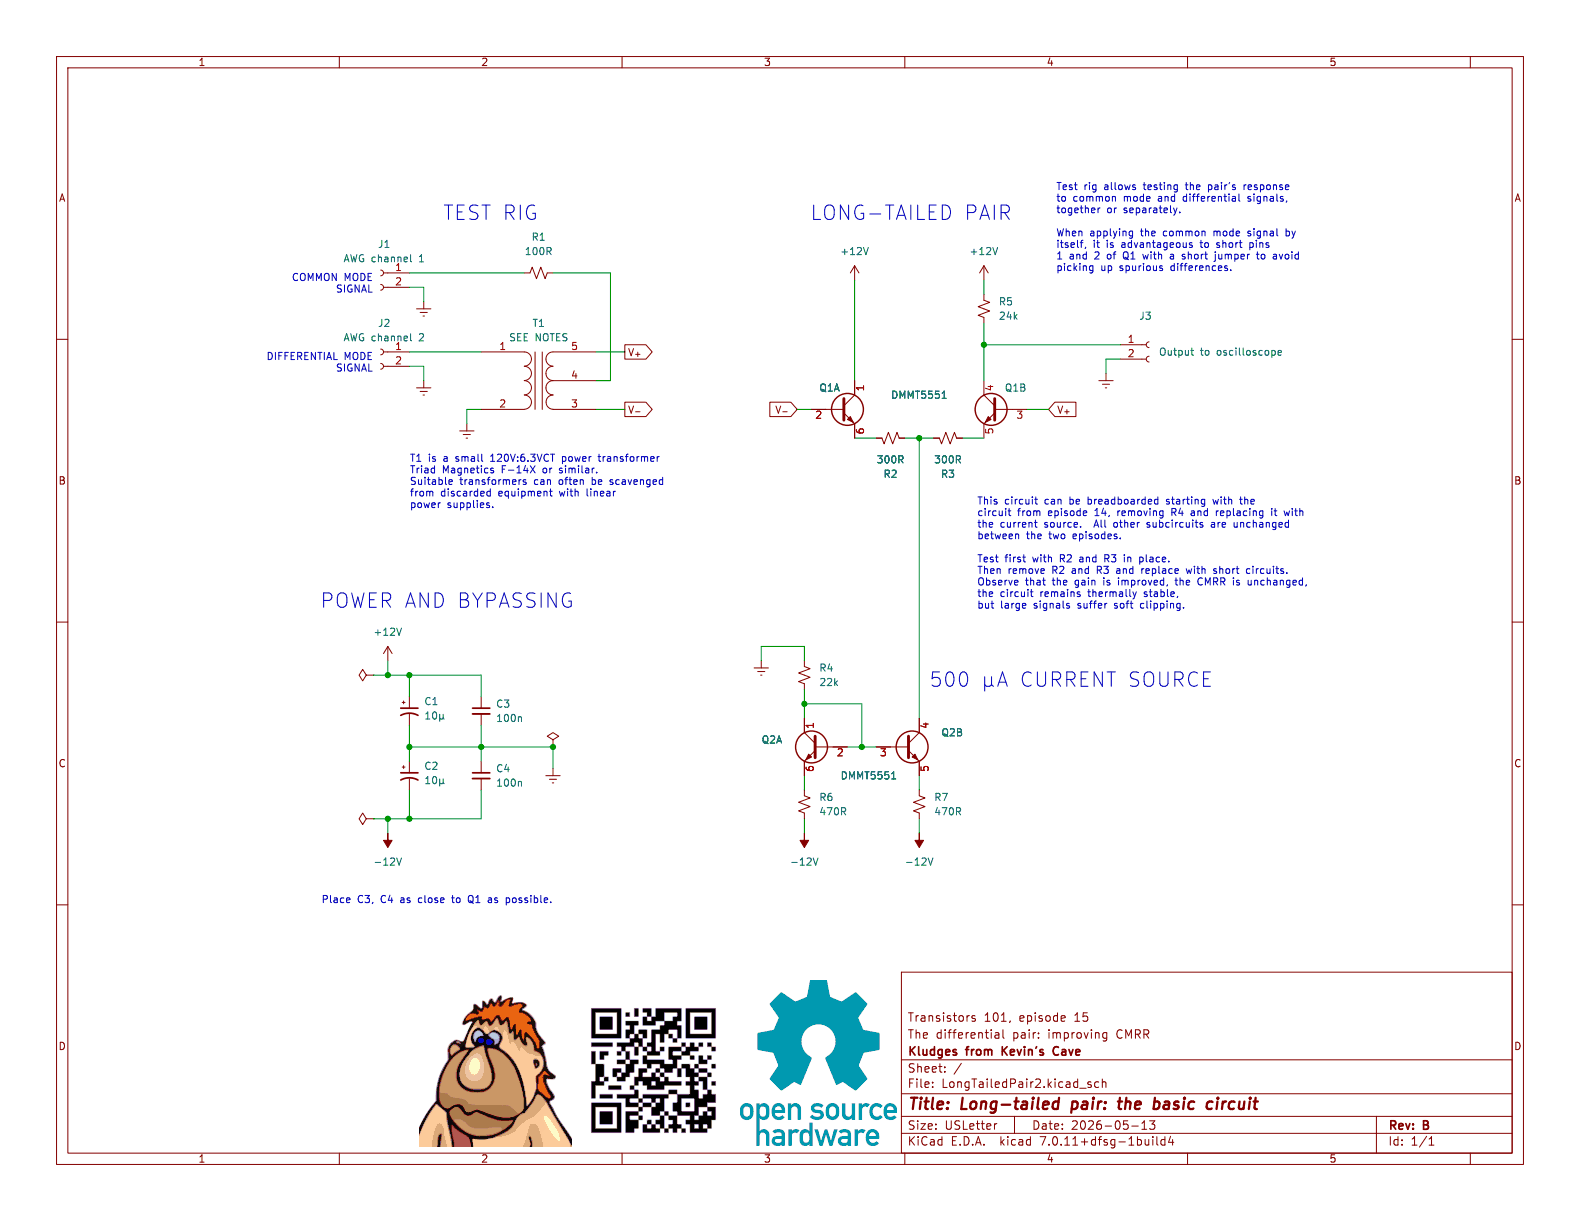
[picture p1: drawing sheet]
(kicad_sch (version 20230121) (generator eeschema)

 (paper "USLetter")

 (title_block
  (title "Long-tailed pair: the basic circuit")
  (date "2026-05-13")
  (rev "B")
  (company "Kludges from Kevin's Cave")
  (comment 1 "The differential pair: improving CMRR")
  (comment 2 "Transistors 101, episode 15"))

 (lib_symbols
  (symbol "Connector:Conn_01x02_Socket" (pin_names (offset 1.016) hide) (in_bom yes) (on_board yes)
   (property "Reference" "J" (at 0 2.54 0) (effects (font (size 1.27 1.27))))
   (property "Value" "Conn_01x02_Socket" (at 0 -5.08 0) (effects (font (size 1.27 1.27))))
   (property "Footprint" "" (at 0 0 0) (effects (font (size 1.27 1.27)) hide))
   (property "Datasheet" "~" (at 0 0 0) (effects (font (size 1.27 1.27)) hide))
   (property "ki_locked" "" (at 0 0 0) (effects (font (size 1.27 1.27))))
   (symbol "Conn_01x02_Socket_1_1"
    (arc (start 0 -2.032) (mid -0.5058 -2.54) (end 0 -3.048) (stroke (width 0.1524) (type default)) (fill (type none)))
    (polyline (pts (xy -1.27 -2.54) (xy -0.508 -2.54)) (stroke (width 0.1524) (type default)) (fill (type none)))
    (polyline (pts (xy -1.27 0) (xy -0.508 0)) (stroke (width 0.1524) (type default)) (fill (type none)))
    (arc (start 0 0.508) (mid -0.5058 0) (end 0 -0.508) (stroke (width 0.1524) (type default)) (fill (type none)))
    (pin passive line (at -5.08 0 0) (length 3.81) (name "Pin_1" (effects (font (size 1.27 1.27)))) (number "1" (effects (font (size 1.27 1.27)))))
    (pin passive line (at -5.08 -2.54 0) (length 3.81) (name "Pin_2" (effects (font (size 1.27 1.27)))) (number "2" (effects (font (size 1.27 1.27)))))))
  (symbol "Device:C_Polarized_Small_US" (pin_numbers hide) (pin_names (offset 0.254) hide) (in_bom yes) (on_board yes)
   (property "Reference" "C" (at 0.254 1.778 0) (effects (font (size 1.27 1.27)) (justify left)))
   (property "Value" "C_Polarized_Small_US" (at 0.254 -2.032 0) (effects (font (size 1.27 1.27)) (justify left)))
   (property "Footprint" "" (at 0 0 0) (effects (font (size 1.27 1.27)) hide))
   (property "Datasheet" "~" (at 0 0 0) (effects (font (size 1.27 1.27)) hide))
   (symbol "C_Polarized_Small_US_0_1"
    (polyline (pts (xy -1.524 0.508) (xy 1.524 0.508)) (stroke (width 0.3048) (type default)) (fill (type none)))
    (polyline (pts (xy -1.27 1.524) (xy -0.762 1.524)) (stroke (width 0) (type default)) (fill (type none)))
    (polyline (pts (xy -1.016 1.27) (xy -1.016 1.778)) (stroke (width 0) (type default)) (fill (type none)))
    (arc (start 1.524 -0.762) (mid 0 -0.3734) (end -1.524 -0.762) (stroke (width 0.3048) (type default)) (fill (type none))))
   (symbol "C_Polarized_Small_US_1_1"
    (pin passive line (at 0 2.54 270) (length 2.032) (name "~" (effects (font (size 1.27 1.27)))) (number "1" (effects (font (size 1.27 1.27)))))
    (pin passive line (at 0 -2.54 90) (length 2.032) (name "~" (effects (font (size 1.27 1.27)))) (number "2" (effects (font (size 1.27 1.27)))))))
  (symbol "Device:C_Small" (pin_numbers hide) (pin_names (offset 0.254) hide) (in_bom yes) (on_board yes)
   (property "Reference" "C" (at 0.254 1.778 0) (effects (font (size 1.27 1.27)) (justify left)))
   (property "Value" "C_Small" (at 0.254 -2.032 0) (effects (font (size 1.27 1.27)) (justify left)))
   (property "Footprint" "" (at 0 0 0) (effects (font (size 1.27 1.27)) hide))
   (property "Datasheet" "~" (at 0 0 0) (effects (font (size 1.27 1.27)) hide))
   (symbol "C_Small_0_1"
    (polyline (pts (xy -1.524 -0.508) (xy 1.524 -0.508)) (stroke (width 0.3302) (type default)) (fill (type none)))
    (polyline (pts (xy -1.524 0.508) (xy 1.524 0.508)) (stroke (width 0.3048) (type default)) (fill (type none))))
   (symbol "C_Small_1_1"
    (pin passive line (at 0 2.54 270) (length 2.032) (name "~" (effects (font (size 1.27 1.27)))) (number "1" (effects (font (size 1.27 1.27)))))
    (pin passive line (at 0 -2.54 90) (length 2.032) (name "~" (effects (font (size 1.27 1.27)))) (number "2" (effects (font (size 1.27 1.27)))))))
  (symbol "Device:R_Small_US" (pin_numbers hide) (pin_names (offset 0.254) hide) (in_bom yes) (on_board yes)
   (property "Reference" "R" (at 0.762 0.508 0) (effects (font (size 1.27 1.27)) (justify left)))
   (property "Value" "R_Small_US" (at 0.762 -1.016 0) (effects (font (size 1.27 1.27)) (justify left)))
   (property "Footprint" "" (at 0 0 0) (effects (font (size 1.27 1.27)) hide))
   (property "Datasheet" "~" (at 0 0 0) (effects (font (size 1.27 1.27)) hide))
   (symbol "R_Small_US_1_1"
    (polyline (pts (xy 0 0) (xy 1.016 -0.381) (xy 0 -0.762) (xy -1.016 -1.143) (xy 0 -1.524)) (stroke (width 0) (type default)) (fill (type none)))
    (polyline (pts (xy 0 1.524) (xy 1.016 1.143) (xy 0 0.762) (xy -1.016 0.381) (xy 0 0)) (stroke (width 0) (type default)) (fill (type none)))
    (pin passive line (at 0 2.54 270) (length 1.016) (name "~" (effects (font (size 1.27 1.27)))) (number "1" (effects (font (size 1.27 1.27)))))
    (pin passive line (at 0 -2.54 90) (length 1.016) (name "~" (effects (font (size 1.27 1.27)))) (number "2" (effects (font (size 1.27 1.27)))))))
  (symbol "Device:Transformer_1P_SS" (pin_names (offset 1.016) hide) (in_bom yes) (on_board yes)
   (property "Reference" "T" (at 0 6.35 0) (effects (font (size 1.27 1.27))))
   (property "Value" "Transformer_1P_SS" (at 0 -7.62 0) (effects (font (size 1.27 1.27))))
   (property "Footprint" "" (at 0 0 0) (effects (font (size 1.27 1.27)) hide))
   (property "Datasheet" "~" (at 0 0 0) (effects (font (size 1.27 1.27)) hide))
   (symbol "Transformer_1P_SS_0_1"
    (arc (start -2.54 -5.0546) (mid -1.6599 -4.6901) (end -1.27 -3.81) (stroke (width 0) (type default)) (fill (type none)))
    (arc (start -2.54 -2.5146) (mid -1.6599 -2.1501) (end -1.27 -1.27) (stroke (width 0) (type default)) (fill (type none)))
    (arc (start -2.54 0.0254) (mid -1.6599 0.3899) (end -1.27 1.27) (stroke (width 0) (type default)) (fill (type none)))
    (arc (start -2.54 2.5654) (mid -1.6599 2.9299) (end -1.27 3.81) (stroke (width 0) (type default)) (fill (type none)))
    (arc (start -1.27 -3.81) (mid -1.642 -2.912) (end -2.54 -2.54) (stroke (width 0) (type default)) (fill (type none)))
    (arc (start -1.27 -1.27) (mid -1.642 -0.372) (end -2.54 0) (stroke (width 0) (type default)) (fill (type none)))
    (arc (start -1.27 1.27) (mid -1.642 2.168) (end -2.54 2.54) (stroke (width 0) (type default)) (fill (type none)))
    (arc (start -1.27 3.81) (mid -1.642 4.708) (end -2.54 5.08) (stroke (width 0) (type default)) (fill (type none)))
    (polyline (pts (xy -0.635 5.08) (xy -0.635 -5.08)) (stroke (width 0) (type default)) (fill (type none)))
    (polyline (pts (xy 0.635 -5.08) (xy 0.635 5.08)) (stroke (width 0) (type default)) (fill (type none)))
    (arc (start 1.2954 -1.27) (mid 1.6599 -2.1501) (end 2.54 -2.5146) (stroke (width 0) (type default)) (fill (type none)))
    (arc (start 1.2954 1.27) (mid 1.6599 0.3899) (end 2.54 0.0254) (stroke (width 0) (type default)) (fill (type none)))
    (arc (start 1.2954 3.81) (mid 1.6599 2.9299) (end 2.54 2.5654) (stroke (width 0) (type default)) (fill (type none)))
    (arc (start 1.3208 -3.81) (mid 1.6853 -4.6901) (end 2.5654 -5.0546) (stroke (width 0) (type default)) (fill (type none)))
    (arc (start 2.54 0) (mid 1.642 -0.372) (end 1.2954 -1.27) (stroke (width 0) (type default)) (fill (type none)))
    (arc (start 2.54 2.54) (mid 1.642 2.168) (end 1.2954 1.27) (stroke (width 0) (type default)) (fill (type none)))
    (arc (start 2.54 5.08) (mid 1.642 4.708) (end 1.2954 3.81) (stroke (width 0) (type default)) (fill (type none)))
    (arc (start 2.5654 -2.54) (mid 1.6674 -2.912) (end 1.3208 -3.81) (stroke (width 0) (type default)) (fill (type none))))
   (symbol "Transformer_1P_SS_1_1"
    (pin passive line (at -10.16 5.08 0) (length 7.62) (name "AA" (effects (font (size 1.27 1.27)))) (number "1" (effects (font (size 1.27 1.27)))))
    (pin passive line (at -10.16 -5.08 0) (length 7.62) (name "AB" (effects (font (size 1.27 1.27)))) (number "2" (effects (font (size 1.27 1.27)))))
    (pin passive line (at 10.16 -5.08 180) (length 7.62) (name "SA" (effects (font (size 1.27 1.27)))) (number "3" (effects (font (size 1.27 1.27)))))
    (pin passive line (at 10.16 0 180) (length 7.62) (name "SC" (effects (font (size 1.27 1.27)))) (number "4" (effects (font (size 1.27 1.27)))))
    (pin passive line (at 10.16 5.08 180) (length 7.62) (name "SB" (effects (font (size 1.27 1.27)))) (number "5" (effects (font (size 1.27 1.27)))))))
  (symbol "Kevin-Transistors:DMMT5551" (pin_names (offset 0) hide) (in_bom yes) (on_board yes)
   (property "Reference" "Q" (at 5.08 1.27 0) (effects (font (size 1.27 1.27)) (justify left)))
   (property "Value" "DMMT5551" (at 5.08 -1.27 0) (effects (font (size 1.27 1.27)) (justify left)))
   (property "Footprint" "Package_TO_SOT_SMD:SOT-363_SC-70-6" (at 5.08 2.54 0) (effects (font (size 1.27 1.27)) hide))
   (property "Datasheet" "https://www.diodes.com/assets/Datasheets/ds30436.pdf" (at 0 0 0) (effects (font (size 1.27 1.27)) hide))
   (symbol "DMMT5551_0_1"
    (polyline (pts (xy 0.635 0) (xy -2.54 0)) (stroke (width 0) (type default)) (fill (type none)))
    (polyline (pts (xy 0.635 0.635) (xy 2.54 2.54)) (stroke (width 0) (type default)) (fill (type none)))
    (polyline (pts (xy 0.635 -0.635) (xy 2.54 -2.54) (xy 2.54 -2.54)) (stroke (width 0) (type default)) (fill (type none)))
    (polyline (pts (xy 0.635 1.905) (xy 0.635 -1.905) (xy 0.635 -1.905)) (stroke (width 0.508) (type default)) (fill (type none)))
    (polyline (pts (xy 1.27 -1.778) (xy 1.778 -1.27) (xy 2.286 -2.286) (xy 1.27 -1.778) (xy 1.27 -1.778)) (stroke (width 0) (type default)) (fill (type outline)))
    (circle (center 1.27 0) (radius 2.8194) (stroke (width 0.254) (type default)) (fill (type none))))
   (symbol "DMMT5551_1_1"
    (pin passive line (at 2.54 5.08 270) (length 2.54) (name "C1" (effects (font (size 1.27 1.27)))) (number "1" (effects (font (size 1.27 1.27)))))
    (pin input line (at -5.08 0 0) (length 2.54) (name "B1" (effects (font (size 1.27 1.27)))) (number "2" (effects (font (size 1.27 1.27)))))
    (pin passive line (at 2.54 -5.08 90) (length 2.54) (name "E1" (effects (font (size 1.27 1.27)))) (number "6" (effects (font (size 1.27 1.27))))))
   (symbol "DMMT5551_2_1"
    (pin input line (at -5.08 0 0) (length 2.54) (name "B2" (effects (font (size 1.27 1.27)))) (number "3" (effects (font (size 1.27 1.27)))))
    (pin passive line (at 2.54 5.08 270) (length 2.54) (name "C2" (effects (font (size 1.27 1.27)))) (number "4" (effects (font (size 1.27 1.27)))))
    (pin passive line (at 2.54 -5.08 90) (length 2.54) (name "E2" (effects (font (size 1.27 1.27)))) (number "5" (effects (font (size 1.27 1.27)))))))
  (symbol "power:+12V" (power) (pin_names (offset 0)) (in_bom yes) (on_board yes)
   (property "Reference" "#PWR" (at 0 -3.81 0) (effects (font (size 1.27 1.27)) hide))
   (property "Value" "+12V" (at 0 3.556 0) (effects (font (size 1.27 1.27))))
   (property "Footprint" "" (at 0 0 0) (effects (font (size 1.27 1.27)) hide))
   (property "Datasheet" "" (at 0 0 0) (effects (font (size 1.27 1.27)) hide))
   (symbol "+12V_0_1"
    (polyline (pts (xy -0.762 1.27) (xy 0 2.54)) (stroke (width 0) (type default)) (fill (type none)))
    (polyline (pts (xy 0 0) (xy 0 2.54)) (stroke (width 0) (type default)) (fill (type none)))
    (polyline (pts (xy 0 2.54) (xy 0.762 1.27)) (stroke (width 0) (type default)) (fill (type none))))
   (symbol "+12V_1_1"
    (pin power_in line (at 0 0 90) (length 0) hide (name "+12V" (effects (font (size 1.27 1.27)))) (number "1" (effects (font (size 1.27 1.27)))))))
  (symbol "power:-12V" (power) (pin_names (offset 0)) (in_bom yes) (on_board yes)
   (property "Reference" "#PWR" (at 0 2.54 0) (effects (font (size 1.27 1.27)) hide))
   (property "Value" "-12V" (at 0 3.81 0) (effects (font (size 1.27 1.27))))
   (property "Footprint" "" (at 0 0 0) (effects (font (size 1.27 1.27)) hide))
   (property "Datasheet" "" (at 0 0 0) (effects (font (size 1.27 1.27)) hide))
   (symbol "-12V_0_0"
    (pin power_in line (at 0 0 90) (length 0) hide (name "-12V" (effects (font (size 1.27 1.27)))) (number "1" (effects (font (size 1.27 1.27))))))
   (symbol "-12V_0_1"
    (polyline (pts (xy 0 0) (xy 0 1.27) (xy 0.762 1.27) (xy 0 2.54) (xy -0.762 1.27) (xy 0 1.27)) (stroke (width 0) (type default)) (fill (type outline)))))
  (symbol "power:Earth" (power) (pin_names (offset 0)) (in_bom yes) (on_board yes)
   (property "Reference" "#PWR" (at 0 -6.35 0) (effects (font (size 1.27 1.27)) hide))
   (property "Value" "Earth" (at 0 -3.81 0) (effects (font (size 1.27 1.27)) hide))
   (property "Footprint" "" (at 0 0 0) (effects (font (size 1.27 1.27)) hide))
   (property "Datasheet" "~" (at 0 0 0) (effects (font (size 1.27 1.27)) hide))
   (symbol "Earth_0_1"
    (polyline (pts (xy -0.635 -1.905) (xy 0.635 -1.905)) (stroke (width 0) (type default)) (fill (type none)))
    (polyline (pts (xy -0.127 -2.54) (xy 0.127 -2.54)) (stroke (width 0) (type default)) (fill (type none)))
    (polyline (pts (xy 0 -1.27) (xy 0 0)) (stroke (width 0) (type default)) (fill (type none)))
    (polyline (pts (xy 1.27 -1.27) (xy -1.27 -1.27)) (stroke (width 0) (type default)) (fill (type none))))
   (symbol "Earth_1_1"
    (pin power_in line (at 0 0 270) (length 0) hide (name "Earth" (effects (font (size 1.27 1.27)))) (number "1" (effects (font (size 1.27 1.27)))))))
  (symbol "power:PWR_FLAG" (power) (pin_numbers hide) (pin_names (offset 0) hide) (in_bom yes) (on_board yes)
   (property "Reference" "#FLG" (at 0 1.905 0) (effects (font (size 1.27 1.27)) hide))
   (property "Value" "PWR_FLAG" (at 0 3.81 0) (effects (font (size 1.27 1.27))))
   (property "Footprint" "" (at 0 0 0) (effects (font (size 1.27 1.27)) hide))
   (property "Datasheet" "~" (at 0 0 0) (effects (font (size 1.27 1.27)) hide))
   (symbol "PWR_FLAG_0_0"
    (pin power_out line (at 0 0 90) (length 0) (name "pwr" (effects (font (size 1.27 1.27)))) (number "1" (effects (font (size 1.27 1.27))))))
   (symbol "PWR_FLAG_0_1"
    (polyline (pts (xy 0 0) (xy 0 1.27) (xy -1.016 1.905) (xy 0 2.54) (xy 1.016 1.905) (xy 0 1.27)) (stroke (width 0) (type default)) (fill (type none))))))

 (junction (at 85.09 132.08) (diameter 0) (color 0 0 0 0))
 (junction (at 68.58 119.38) (diameter 0) (color 0 0 0 0))
 (junction (at 72.39 144.78) (diameter 0) (color 0 0 0 0))
 (junction (at 152.4 132.08) (diameter 0) (color 0 0 0 0))
 (junction (at 72.39 119.38) (diameter 0) (color 0 0 0 0))
 (junction (at 173.99 60.96) (diameter 0) (color 0 0 0 0))
 (junction (at 72.39 132.08) (diameter 0) (color 0 0 0 0))
 (junction (at 162.56 77.47) (diameter 0) (color 0 0 0 0))
 (junction (at 97.79 132.08) (diameter 0) (color 0 0 0 0))
 (junction (at 68.58 144.78) (diameter 0) (color 0 0 0 0))
 (junction (at 142.24 124.46) (diameter 0) (color 0 0 0 0))

 (wire (pts (xy 181.61 72.39) (xy 185.42 72.39)) (stroke (width 0) (type default)))
 (wire (pts (xy 72.39 64.77) (xy 74.93 64.77)) (stroke (width 0) (type default)))
 (wire (pts (xy 173.99 57.15) (xy 173.99 60.96)) (stroke (width 0) (type default)))
 (wire (pts (xy 97.79 132.08) (xy 97.79 135.89)) (stroke (width 0) (type default)))
 (wire (pts (xy 72.39 123.19) (xy 72.39 119.38)) (stroke (width 0) (type default)))
 (wire (pts (xy 107.95 67.31) (xy 105.41 67.31)) (stroke (width 0) (type default)))
 (wire (pts (xy 107.95 48.26) (xy 107.95 67.31)) (stroke (width 0) (type default)))
 (wire (pts (xy 162.56 144.78) (xy 162.56 147.32)) (stroke (width 0) (type default)))
 (wire (pts (xy 85.09 139.7) (xy 85.09 144.78)) (stroke (width 0) (type default)))
 (wire (pts (xy 152.4 132.08) (xy 154.94 132.08)) (stroke (width 0) (type default)))
 (wire (pts (xy 142.24 114.3) (xy 134.62 114.3)) (stroke (width 0) (type default)))
 (wire (pts (xy 105.41 62.23) (xy 110.49 62.23)) (stroke (width 0) (type default)))
 (wire (pts (xy 72.39 139.7) (xy 72.39 144.78)) (stroke (width 0) (type default)))
 (wire (pts (xy 173.99 60.96) (xy 198.12 60.96)) (stroke (width 0) (type default)))
 (wire (pts (xy 72.39 62.23) (xy 85.09 62.23)) (stroke (width 0) (type default)))
 (wire (pts (xy 134.62 114.3) (xy 134.62 116.84)) (stroke (width 0) (type default)))
 (wire (pts (xy 142.24 124.46) (xy 142.24 127)) (stroke (width 0) (type default)))
 (wire (pts (xy 72.39 144.78) (xy 68.58 144.78)) (stroke (width 0) (type default)))
 (wire (pts (xy 66.04 119.38) (xy 68.58 119.38)) (stroke (width 0) (type default)))
 (wire (pts (xy 170.18 77.47) (xy 173.99 77.47)) (stroke (width 0) (type default)))
 (wire (pts (xy 85.09 132.08) (xy 97.79 132.08)) (stroke (width 0) (type default)))
 (wire (pts (xy 105.41 72.39) (xy 110.49 72.39)) (stroke (width 0) (type default)))
 (wire (pts (xy 85.09 132.08) (xy 85.09 134.62)) (stroke (width 0) (type default)))
 (wire (pts (xy 82.55 72.39) (xy 82.55 74.93)) (stroke (width 0) (type default)))
 (wire (pts (xy 173.99 60.96) (xy 173.99 67.31)) (stroke (width 0) (type default)))
 (wire (pts (xy 72.39 50.8) (xy 74.93 50.8)) (stroke (width 0) (type default)))
 (wire (pts (xy 74.93 64.77) (xy 74.93 67.31)) (stroke (width 0) (type default)))
 (wire (pts (xy 72.39 48.26) (xy 92.71 48.26)) (stroke (width 0) (type default)))
 (wire (pts (xy 74.93 50.8) (xy 74.93 53.34)) (stroke (width 0) (type default)))
 (wire (pts (xy 152.4 132.08) (xy 152.4 124.46)) (stroke (width 0) (type default)))
 (wire (pts (xy 72.39 128.27) (xy 72.39 132.08)) (stroke (width 0) (type default)))
 (wire (pts (xy 142.24 144.78) (xy 142.24 147.32)) (stroke (width 0) (type default)))
 (wire (pts (xy 142.24 124.46) (xy 152.4 124.46)) (stroke (width 0) (type default)))
 (wire (pts (xy 72.39 132.08) (xy 72.39 134.62)) (stroke (width 0) (type default)))
 (wire (pts (xy 149.86 132.08) (xy 152.4 132.08)) (stroke (width 0) (type default)))
 (wire (pts (xy 173.99 49.53) (xy 173.99 52.07)) (stroke (width 0) (type default)))
 (wire (pts (xy 151.13 77.47) (xy 154.94 77.47)) (stroke (width 0) (type default)))
 (wire (pts (xy 162.56 137.16) (xy 162.56 139.7)) (stroke (width 0) (type default)))
 (wire (pts (xy 85.09 144.78) (xy 72.39 144.78)) (stroke (width 0) (type default)))
 (wire (pts (xy 85.09 128.27) (xy 85.09 132.08)) (stroke (width 0) (type default)))
 (wire (pts (xy 72.39 119.38) (xy 68.58 119.38)) (stroke (width 0) (type default)))
 (wire (pts (xy 82.55 72.39) (xy 85.09 72.39)) (stroke (width 0) (type default)))
 (wire (pts (xy 142.24 137.16) (xy 142.24 139.7)) (stroke (width 0) (type default)))
 (wire (pts (xy 68.58 116.84) (xy 68.58 119.38)) (stroke (width 0) (type default)))
 (wire (pts (xy 142.24 121.92) (xy 142.24 124.46)) (stroke (width 0) (type default)))
 (wire (pts (xy 72.39 132.08) (xy 85.09 132.08)) (stroke (width 0) (type default)))
 (wire (pts (xy 142.24 116.84) (xy 142.24 114.3)) (stroke (width 0) (type default)))
 (wire (pts (xy 198.12 63.5) (xy 195.58 63.5)) (stroke (width 0) (type default)))
 (wire (pts (xy 66.04 144.78) (xy 68.58 144.78)) (stroke (width 0) (type default)))
 (wire (pts (xy 140.97 72.39) (xy 143.51 72.39)) (stroke (width 0) (type default)))
 (wire (pts (xy 85.09 123.19) (xy 85.09 119.38)) (stroke (width 0) (type default)))
 (wire (pts (xy 195.58 63.5) (xy 195.58 66.04)) (stroke (width 0) (type default)))
 (wire (pts (xy 68.58 144.78) (xy 68.58 147.32)) (stroke (width 0) (type default)))
 (wire (pts (xy 162.56 77.47) (xy 162.56 127)) (stroke (width 0) (type default)))
 (wire (pts (xy 85.09 119.38) (xy 72.39 119.38)) (stroke (width 0) (type default)))
 (wire (pts (xy 162.56 77.47) (xy 165.1 77.47)) (stroke (width 0) (type default)))
 (wire (pts (xy 151.13 49.53) (xy 151.13 67.31)) (stroke (width 0) (type default)))
 (wire (pts (xy 97.79 48.26) (xy 107.95 48.26)) (stroke (width 0) (type default)))
 (wire (pts (xy 160.02 77.47) (xy 162.56 77.47)) (stroke (width 0) (type default)))

 (image (at 87.63 189.23) (scale 2.12502)
  (data))
 (image (at 115.57 189.23) (scale 2.97508)
  (data))
 (image (at 144.78 187.96) (scale 0.428754)
  (data))

 (text "Place C3, C4 as close to Q1 as possible." (at 97.79 160.02 0) (effects (font (size 1.27 1.27)) (justify right bottom)))
 (text "TEST RIG" (at 95.25 39.37 0) (effects (font (size 2.54 2.54)) (justify right bottom)))
 (text "500 µA CURRENT SOURCE" (at 214.63 121.92 0) (effects (font (size 2.54 2.54)) (justify right bottom)))
 (text "COMMON MODE\nSIGNAL" (at 66.04 52.07 0) (effects (font (size 1.27 1.27)) (justify right bottom)))
 (text "DIFFERENTIAL MODE\nSIGNAL" (at 66.04 66.04 0) (effects (font (size 1.27 1.27)) (justify right bottom)))
 (text "LONG-TAILED PAIR" (at 179.07 39.37 0) (effects (font (size 2.54 2.54)) (justify right bottom)))
 (text "This circuit can be breadboarded starting with the\ncircuit from episode 14, removing R4 and replacing it with\nthe current source.  All other subcircuits are unchanged\nbetween the two episodes.\n\nTest first with R2 and R3 in place.\nThen remove R2 and R3 and replace with short circuits.\nObserve that the gain is improved, the CMRR is unchanged,\nthe circuit remains thermally stable,\nbut large signals suffer soft clipping." (at 172.72 107.95 0) (effects (font (size 1.27 1.27)) (justify left bottom)))
 (text "T1 is a small 120V:6.3VCT power transformer\nTriad Magnetics F-14X or similar. \nSuitable transformers can often be scavenged\nfrom discarded equipment with linear\npower supplies." (at 72.39 90.17 0) (effects (font (size 1.27 1.27)) (justify left bottom)))
 (text "POWER AND BYPASSING" (at 101.6 107.95 0) (effects (font (size 2.54 2.54)) (justify right bottom)))
 (text "Test rig allows testing the pair's response\nto common mode and differential signals,\ntogether or separately.\n\nWhen applying the common mode signal by\nitself, it is advantageous to short pins\n1 and 2 of Q1 with a short jumper to avoid\npicking up spurious differences." (at 186.69 48.26 0) (effects (font (size 1.27 1.27)) (justify left bottom)))

 (global_label "V_{+}" (shape input) (at 185.42 72.39 0) (fields_autoplaced) (effects (font (size 1.27 1.27)) (justify left))
  (property "Intersheetrefs" "${INTERSHEET_REFS}" (at 190.8025 72.39 0) (effects (font (size 1.27 1.27)) (justify left) hide)))
 (global_label "V_{-}" (shape input) (at 140.97 72.39 180) (fields_autoplaced) (effects (font (size 1.27 1.27)) (justify right))
  (property "Intersheetrefs" "${INTERSHEET_REFS}" (at 135.5875 72.39 0) (effects (font (size 1.27 1.27)) (justify right) hide)))
 (global_label "V_{-}" (shape output) (at 110.49 72.39 0) (fields_autoplaced) (effects (font (size 1.27 1.27)) (justify left))
  (property "Intersheetrefs" "${INTERSHEET_REFS}" (at 115.8725 72.39 0) (effects (font (size 1.27 1.27)) (justify left) hide)))
 (global_label "V_{+}" (shape output) (at 110.49 62.23 0) (fields_autoplaced) (effects (font (size 1.27 1.27)) (justify left))
  (property "Intersheetrefs" "${INTERSHEET_REFS}" (at 115.8725 62.23 0) (effects (font (size 1.27 1.27)) (justify left) hide)))

 (symbol (lib_id "power:PWR_FLAG") (at 66.04 119.38 90) (unit 1) (in_bom yes) (on_board yes) (dnp no) (fields_autoplaced)
  (property "Reference" "#FLG01" (at 64.135 119.38 0) (effects (font (size 1.27 1.27)) hide))
  (property "Value" "PWR_FLAG" (at 62.23 119.38 90) (effects (font (size 1.27 1.27)) (justify left) hide))
  (property "Footprint" "" (at 66.04 119.38 0) (effects (font (size 1.27 1.27)) hide))
  (property "Datasheet" "~" (at 66.04 119.38 0) (effects (font (size 1.27 1.27)) hide)) (pin "1"))

 (symbol (lib_id "power:-12V") (at 142.24 147.32 0) (mirror x) (unit 1) (in_bom yes) (on_board yes) (dnp no) (fields_autoplaced)
  (property "Reference" "#PWR04" (at 142.24 149.86 0) (effects (font (size 1.27 1.27)) hide))
  (property "Value" "-12V" (at 142.24 152.4 0) (effects (font (size 1.27 1.27))))
  (property "Footprint" "" (at 142.24 147.32 0) (effects (font (size 1.27 1.27)) hide))
  (property "Datasheet" "" (at 142.24 147.32 0) (effects (font (size 1.27 1.27)) hide)) (pin "1"))

 (symbol (lib_id "power:Earth") (at 195.58 66.04 0) (unit 1) (in_bom yes) (on_board yes) (dnp no) (fields_autoplaced)
  (property "Reference" "#PWR07" (at 195.58 72.39 0) (effects (font (size 1.27 1.27)) hide))
  (property "Value" "Earth" (at 195.58 69.85 0) (effects (font (size 1.27 1.27)) hide))
  (property "Footprint" "" (at 195.58 66.04 0) (effects (font (size 1.27 1.27)) hide))
  (property "Datasheet" "~" (at 195.58 66.04 0) (effects (font (size 1.27 1.27)) hide)) (pin "1"))

 (symbol (lib_id "power:Earth") (at 74.93 53.34 0) (unit 1) (in_bom yes) (on_board yes) (dnp no) (fields_autoplaced)
  (property "Reference" "#PWR01" (at 74.93 59.69 0) (effects (font (size 1.27 1.27)) hide))
  (property "Value" "Earth" (at 74.93 57.15 0) (effects (font (size 1.27 1.27)) hide))
  (property "Footprint" "" (at 74.93 53.34 0) (effects (font (size 1.27 1.27)) hide))
  (property "Datasheet" "~" (at 74.93 53.34 0) (effects (font (size 1.27 1.27)) hide)) (pin "1"))

 (symbol (lib_id "Device:R_Small_US") (at 142.24 142.24 0) (unit 1) (in_bom yes) (on_board yes) (dnp no) (fields_autoplaced)
  (property "Reference" "R6" (at 144.78 140.97 0) (effects (font (size 1.27 1.27)) (justify left)))
  (property "Value" "470R" (at 144.78 143.51 0) (effects (font (size 1.27 1.27)) (justify left)))
  (property "Footprint" "" (at 142.24 142.24 0) (effects (font (size 1.27 1.27)) hide))
  (property "Datasheet" "~" (at 142.24 142.24 0) (effects (font (size 1.27 1.27)) hide)) (pin "1") (pin "2"))

 (symbol (lib_id "Connector:Conn_01x02_Socket") (at 67.31 48.26 0) (mirror y) (unit 1) (in_bom yes) (on_board yes) (dnp no) (fields_autoplaced)
  (property "Reference" "J1" (at 67.945 43.18 0) (effects (font (size 1.27 1.27))))
  (property "Value" "AWG channel 1" (at 67.945 45.72 0) (effects (font (size 1.27 1.27))))
  (property "Footprint" "" (at 67.31 48.26 0) (effects (font (size 1.27 1.27)) hide))
  (property "Datasheet" "~" (at 67.31 48.26 0) (effects (font (size 1.27 1.27)) hide)) (pin "1") (pin "2"))

 (symbol (lib_id "Device:C_Small") (at 85.09 125.73 0) (unit 1) (in_bom yes) (on_board yes) (dnp no) (fields_autoplaced)
  (property "Reference" "C3" (at 87.63 124.4663 0) (effects (font (size 1.27 1.27)) (justify left)))
  (property "Value" "100n" (at 87.63 127.0063 0) (effects (font (size 1.27 1.27)) (justify left)))
  (property "Footprint" "" (at 85.09 125.73 0) (effects (font (size 1.27 1.27)) hide))
  (property "Datasheet" "~" (at 85.09 125.73 0) (effects (font (size 1.27 1.27)) hide)) (pin "1") (pin "2"))

 (symbol (lib_id "Device:R_Small_US") (at 157.48 77.47 90) (mirror x) (unit 1) (in_bom yes) (on_board yes) (dnp no)
  (property "Reference" "R2" (at 157.48 83.82 90) (effects (font (size 1.27 1.27))))
  (property "Value" "300R" (at 157.48 81.28 90) (effects (font (size 1.27 1.27))))
  (property "Footprint" "" (at 157.48 77.47 0) (effects (font (size 1.27 1.27)) hide))
  (property "Datasheet" "~" (at 157.48 77.47 0) (effects (font (size 1.27 1.27)) hide)) (pin "1") (pin "2"))

 (symbol (lib_id "Kevin-Transistors:DMMT5551") (at 144.78 132.08 0) (mirror y) (unit 1) (in_bom yes) (on_board yes) (dnp no)
  (property "Reference" "Q2" (at 138.43 130.81 0) (effects (font (size 1.27 1.27)) (justify left)))
  (property "Value" "DMMT5551" (at 158.75 137.16 0) (effects (font (size 1.27 1.27)) (justify left)))
  (property "Footprint" "Package_TO_SOT_SMD:SOT-363_SC-70-6" (at 139.7 129.54 0) (effects (font (size 1.27 1.27)) hide))
  (property "Datasheet" "https://www.diodes.com/assets/Datasheets/ds30436.pdf" (at 144.78 132.08 0) (effects (font (size 1.27 1.27)) hide)) (pin "1") (pin "3") (pin "6") (pin "5") (pin "2") (pin "4"))

 (symbol (lib_id "Connector:Conn_01x02_Socket") (at 203.2 60.96 0) (unit 1) (in_bom yes) (on_board yes) (dnp no)
  (property "Reference" "J3" (at 202.565 55.88 0) (effects (font (size 1.27 1.27))))
  (property "Value" "Output to oscilloscope" (at 215.9 62.23 0) (effects (font (size 1.27 1.27))))
  (property "Footprint" "" (at 203.2 60.96 0) (effects (font (size 1.27 1.27)) hide))
  (property "Datasheet" "~" (at 203.2 60.96 0) (effects (font (size 1.27 1.27)) hide)) (pin "1") (pin "2"))

 (symbol (lib_id "power:Earth") (at 97.79 135.89 0) (mirror y) (unit 1) (in_bom yes) (on_board yes) (dnp no) (fields_autoplaced)
  (property "Reference" "#PWR010" (at 97.79 142.24 0) (effects (font (size 1.27 1.27)) hide))
  (property "Value" "Earth" (at 97.79 139.7 0) (effects (font (size 1.27 1.27)) hide))
  (property "Footprint" "" (at 97.79 135.89 0) (effects (font (size 1.27 1.27)) hide))
  (property "Datasheet" "~" (at 97.79 135.89 0) (effects (font (size 1.27 1.27)) hide)) (pin "1"))

 (symbol (lib_id "power:-12V") (at 68.58 147.32 0) (mirror x) (unit 1) (in_bom yes) (on_board yes) (dnp no) (fields_autoplaced)
  (property "Reference" "#PWR09" (at 68.58 149.86 0) (effects (font (size 1.27 1.27)) hide))
  (property "Value" "-12V" (at 68.58 152.4 0) (effects (font (size 1.27 1.27))))
  (property "Footprint" "" (at 68.58 147.32 0) (effects (font (size 1.27 1.27)) hide))
  (property "Datasheet" "" (at 68.58 147.32 0) (effects (font (size 1.27 1.27)) hide)) (pin "1"))

 (symbol (lib_id "Device:C_Polarized_Small_US") (at 72.39 137.16 0) (unit 1) (in_bom yes) (on_board yes) (dnp no) (fields_autoplaced)
  (property "Reference" "C2" (at 74.93 135.4582 0) (effects (font (size 1.27 1.27)) (justify left)))
  (property "Value" "10µ" (at 74.93 137.9982 0) (effects (font (size 1.27 1.27)) (justify left)))
  (property "Footprint" "" (at 72.39 137.16 0) (effects (font (size 1.27 1.27)) hide))
  (property "Datasheet" "~" (at 72.39 137.16 0) (effects (font (size 1.27 1.27)) hide)) (pin "1") (pin "2"))

 (symbol (lib_id "Device:R_Small_US") (at 173.99 54.61 0) (unit 1) (in_bom yes) (on_board yes) (dnp no) (fields_autoplaced)
  (property "Reference" "R5" (at 176.53 53.34 0) (effects (font (size 1.27 1.27)) (justify left)))
  (property "Value" "24k" (at 176.53 55.88 0) (effects (font (size 1.27 1.27)) (justify left)))
  (property "Footprint" "" (at 173.99 54.61 0) (effects (font (size 1.27 1.27)) hide))
  (property "Datasheet" "~" (at 173.99 54.61 0) (effects (font (size 1.27 1.27)) hide)) (pin "1") (pin "2"))

 (symbol (lib_id "power:+12V") (at 151.13 49.53 0) (unit 1) (in_bom yes) (on_board yes) (dnp no) (fields_autoplaced)
  (property "Reference" "#PWR06" (at 151.13 53.34 0) (effects (font (size 1.27 1.27)) hide))
  (property "Value" "+12V" (at 151.13 44.45 0) (effects (font (size 1.27 1.27))))
  (property "Footprint" "" (at 151.13 49.53 0) (effects (font (size 1.27 1.27)) hide))
  (property "Datasheet" "" (at 151.13 49.53 0) (effects (font (size 1.27 1.27)) hide)) (pin "1"))

 (symbol (lib_id "power:+12V") (at 173.99 49.53 0) (unit 1) (in_bom yes) (on_board yes) (dnp no) (fields_autoplaced)
  (property "Reference" "#PWR05" (at 173.99 53.34 0) (effects (font (size 1.27 1.27)) hide))
  (property "Value" "+12V" (at 173.99 44.45 0) (effects (font (size 1.27 1.27))))
  (property "Footprint" "" (at 173.99 49.53 0) (effects (font (size 1.27 1.27)) hide))
  (property "Datasheet" "" (at 173.99 49.53 0) (effects (font (size 1.27 1.27)) hide)) (pin "1"))

 (symbol (lib_id "power:Earth") (at 74.93 67.31 0) (unit 1) (in_bom yes) (on_board yes) (dnp no) (fields_autoplaced)
  (property "Reference" "#PWR02" (at 74.93 73.66 0) (effects (font (size 1.27 1.27)) hide))
  (property "Value" "Earth" (at 74.93 71.12 0) (effects (font (size 1.27 1.27)) hide))
  (property "Footprint" "" (at 74.93 67.31 0) (effects (font (size 1.27 1.27)) hide))
  (property "Datasheet" "~" (at 74.93 67.31 0) (effects (font (size 1.27 1.27)) hide)) (pin "1"))

 (symbol (lib_id "power:PWR_FLAG") (at 66.04 144.78 90) (unit 1) (in_bom yes) (on_board yes) (dnp no) (fields_autoplaced)
  (property "Reference" "#FLG02" (at 64.135 144.78 0) (effects (font (size 1.27 1.27)) hide))
  (property "Value" "PWR_FLAG" (at 62.23 144.78 90) (effects (font (size 1.27 1.27)) (justify left) hide))
  (property "Footprint" "" (at 66.04 144.78 0) (effects (font (size 1.27 1.27)) hide))
  (property "Datasheet" "~" (at 66.04 144.78 0) (effects (font (size 1.27 1.27)) hide)) (pin "1"))

 (symbol (lib_id "power:+12V") (at 68.58 116.84 0) (unit 1) (in_bom yes) (on_board yes) (dnp no) (fields_autoplaced)
  (property "Reference" "#PWR08" (at 68.58 120.65 0) (effects (font (size 1.27 1.27)) hide))
  (property "Value" "+12V" (at 68.58 111.76 0) (effects (font (size 1.27 1.27))))
  (property "Footprint" "" (at 68.58 116.84 0) (effects (font (size 1.27 1.27)) hide))
  (property "Datasheet" "" (at 68.58 116.84 0) (effects (font (size 1.27 1.27)) hide)) (pin "1"))

 (symbol (lib_id "Connector:Conn_01x02_Socket") (at 67.31 62.23 0) (mirror y) (unit 1) (in_bom yes) (on_board yes) (dnp no) (fields_autoplaced)
  (property "Reference" "J2" (at 67.945 57.15 0) (effects (font (size 1.27 1.27))))
  (property "Value" "AWG channel 2" (at 67.945 59.69 0) (effects (font (size 1.27 1.27))))
  (property "Footprint" "" (at 67.31 62.23 0) (effects (font (size 1.27 1.27)) hide))
  (property "Datasheet" "~" (at 67.31 62.23 0) (effects (font (size 1.27 1.27)) hide)) (pin "1") (pin "2"))

 (symbol (lib_id "Kevin-Transistors:DMMT5551") (at 176.53 72.39 0) (mirror y) (unit 2) (in_bom yes) (on_board yes) (dnp no)
  (property "Reference" "Q1" (at 181.61 68.58 0) (effects (font (size 1.27 1.27)) (justify left)))
  (property "Value" "DMMT5551" (at 186.69 76.2 0) (effects (font (size 1.27 1.27)) (justify left) hide))
  (property "Footprint" "Package_TO_SOT_SMD:SOT-363_SC-70-6" (at 171.45 69.85 0) (effects (font (size 1.27 1.27)) hide))
  (property "Datasheet" "https://www.diodes.com/assets/Datasheets/ds30436.pdf" (at 176.53 72.39 0) (effects (font (size 1.27 1.27)) hide)) (pin "1") (pin "3") (pin "6") (pin "5") (pin "2") (pin "4"))

 (symbol (lib_id "power:Earth") (at 82.55 74.93 0) (mirror y) (unit 1) (in_bom yes) (on_board yes) (dnp no) (fields_autoplaced)
  (property "Reference" "#PWR03" (at 82.55 81.28 0) (effects (font (size 1.27 1.27)) hide))
  (property "Value" "Earth" (at 82.55 78.74 0) (effects (font (size 1.27 1.27)) hide))
  (property "Footprint" "" (at 82.55 74.93 0) (effects (font (size 1.27 1.27)) hide))
  (property "Datasheet" "~" (at 82.55 74.93 0) (effects (font (size 1.27 1.27)) hide)) (pin "1"))

 (symbol (lib_id "Kevin-Transistors:DMMT5551") (at 160.02 132.08 0) (unit 2) (in_bom yes) (on_board yes) (dnp no)
  (property "Reference" "Q2" (at 166.37 129.54 0) (effects (font (size 1.27 1.27)) (justify left)))
  (property "Value" "DMMT5551" (at 149.86 135.89 0) (effects (font (size 1.27 1.27)) (justify left) hide))
  (property "Footprint" "Package_TO_SOT_SMD:SOT-363_SC-70-6" (at 165.1 129.54 0) (effects (font (size 1.27 1.27)) hide))
  (property "Datasheet" "https://www.diodes.com/assets/Datasheets/ds30436.pdf" (at 160.02 132.08 0) (effects (font (size 1.27 1.27)) hide)) (pin "1") (pin "3") (pin "6") (pin "5") (pin "2") (pin "4"))

 (symbol (lib_id "Device:R_Small_US") (at 167.64 77.47 90) (mirror x) (unit 1) (in_bom yes) (on_board yes) (dnp no)
  (property "Reference" "R3" (at 167.64 83.82 90) (effects (font (size 1.27 1.27))))
  (property "Value" "300R" (at 167.64 81.28 90) (effects (font (size 1.27 1.27))))
  (property "Footprint" "" (at 167.64 77.47 0) (effects (font (size 1.27 1.27)) hide))
  (property "Datasheet" "~" (at 167.64 77.47 0) (effects (font (size 1.27 1.27)) hide)) (pin "1") (pin "2"))

 (symbol (lib_id "Device:Transformer_1P_SS") (at 95.25 67.31 0) (unit 1) (in_bom yes) (on_board yes) (dnp no) (fields_autoplaced)
  (property "Reference" "T1" (at 95.2627 57.15 0) (effects (font (size 1.27 1.27))))
  (property "Value" "SEE NOTES" (at 95.2627 59.69 0) (effects (font (size 1.27 1.27))))
  (property "Footprint" "" (at 95.25 67.31 0) (effects (font (size 1.27 1.27)) hide))
  (property "Datasheet" "~" (at 95.25 67.31 0) (effects (font (size 1.27 1.27)) hide)) (pin "4") (pin "2") (pin "3") (pin "5") (pin "1"))

 (symbol (lib_id "Kevin-Transistors:DMMT5551") (at 148.59 72.39 0) (unit 1) (in_bom yes) (on_board yes) (dnp no)
  (property "Reference" "Q1" (at 144.78 68.58 0) (effects (font (size 1.27 1.27)) (justify left)))
  (property "Value" "DMMT5551" (at 157.48 69.85 0) (effects (font (size 1.27 1.27)) (justify left)))
  (property "Footprint" "Package_TO_SOT_SMD:SOT-363_SC-70-6" (at 153.67 69.85 0) (effects (font (size 1.27 1.27)) hide))
  (property "Datasheet" "https://www.diodes.com/assets/Datasheets/ds30436.pdf" (at 148.59 72.39 0) (effects (font (size 1.27 1.27)) hide)) (pin "1") (pin "3") (pin "6") (pin "5") (pin "2") (pin "4"))

 (symbol (lib_id "power:PWR_FLAG") (at 97.79 132.08 0) (unit 1) (in_bom yes) (on_board yes) (dnp no) (fields_autoplaced)
  (property "Reference" "#FLG03" (at 97.79 130.175 0) (effects (font (size 1.27 1.27)) hide))
  (property "Value" "PWR_FLAG" (at 97.79 128.27 90) (effects (font (size 1.27 1.27)) (justify left) hide))
  (property "Footprint" "" (at 97.79 132.08 0) (effects (font (size 1.27 1.27)) hide))
  (property "Datasheet" "~" (at 97.79 132.08 0) (effects (font (size 1.27 1.27)) hide)) (pin "1"))

 (symbol (lib_id "Device:C_Small") (at 85.09 137.16 0) (unit 1) (in_bom yes) (on_board yes) (dnp no) (fields_autoplaced)
  (property "Reference" "C4" (at 87.63 135.8963 0) (effects (font (size 1.27 1.27)) (justify left)))
  (property "Value" "100n" (at 87.63 138.4363 0) (effects (font (size 1.27 1.27)) (justify left)))
  (property "Footprint" "" (at 85.09 137.16 0) (effects (font (size 1.27 1.27)) hide))
  (property "Datasheet" "~" (at 85.09 137.16 0) (effects (font (size 1.27 1.27)) hide)) (pin "1") (pin "2"))

 (symbol (lib_id "Device:R_Small_US") (at 162.56 142.24 0) (unit 1) (in_bom yes) (on_board yes) (dnp no) (fields_autoplaced)
  (property "Reference" "R7" (at 165.1 140.97 0) (effects (font (size 1.27 1.27)) (justify left)))
  (property "Value" "470R" (at 165.1 143.51 0) (effects (font (size 1.27 1.27)) (justify left)))
  (property "Footprint" "" (at 162.56 142.24 0) (effects (font (size 1.27 1.27)) hide))
  (property "Datasheet" "~" (at 162.56 142.24 0) (effects (font (size 1.27 1.27)) hide)) (pin "1") (pin "2"))

 (symbol (lib_id "Device:R_Small_US") (at 142.24 119.38 0) (unit 1) (in_bom yes) (on_board yes) (dnp no) (fields_autoplaced)
  (property "Reference" "R4" (at 144.78 118.11 0) (effects (font (size 1.27 1.27)) (justify left)))
  (property "Value" "22k" (at 144.78 120.65 0) (effects (font (size 1.27 1.27)) (justify left)))
  (property "Footprint" "" (at 142.24 119.38 0) (effects (font (size 1.27 1.27)) hide))
  (property "Datasheet" "~" (at 142.24 119.38 0) (effects (font (size 1.27 1.27)) hide)) (pin "1") (pin "2"))

 (symbol (lib_id "Device:R_Small_US") (at 95.25 48.26 90) (unit 1) (in_bom yes) (on_board yes) (dnp no) (fields_autoplaced)
  (property "Reference" "R1" (at 95.25 41.91 90) (effects (font (size 1.27 1.27))))
  (property "Value" "100R" (at 95.25 44.45 90) (effects (font (size 1.27 1.27))))
  (property "Footprint" "" (at 95.25 48.26 0) (effects (font (size 1.27 1.27)) hide))
  (property "Datasheet" "~" (at 95.25 48.26 0) (effects (font (size 1.27 1.27)) hide)) (pin "1") (pin "2"))

 (symbol (lib_id "power:Earth") (at 134.62 116.84 0) (mirror y) (unit 1) (in_bom yes) (on_board yes) (dnp no) (fields_autoplaced)
  (property "Reference" "#PWR011" (at 134.62 123.19 0) (effects (font (size 1.27 1.27)) hide))
  (property "Value" "Earth" (at 134.62 120.65 0) (effects (font (size 1.27 1.27)) hide))
  (property "Footprint" "" (at 134.62 116.84 0) (effects (font (size 1.27 1.27)) hide))
  (property "Datasheet" "~" (at 134.62 116.84 0) (effects (font (size 1.27 1.27)) hide)) (pin "1"))

 (symbol (lib_id "Device:C_Polarized_Small_US") (at 72.39 125.73 0) (unit 1) (in_bom yes) (on_board yes) (dnp no) (fields_autoplaced)
  (property "Reference" "C1" (at 74.93 124.0282 0) (effects (font (size 1.27 1.27)) (justify left)))
  (property "Value" "10µ" (at 74.93 126.5682 0) (effects (font (size 1.27 1.27)) (justify left)))
  (property "Footprint" "" (at 72.39 125.73 0) (effects (font (size 1.27 1.27)) hide))
  (property "Datasheet" "~" (at 72.39 125.73 0) (effects (font (size 1.27 1.27)) hide)) (pin "1") (pin "2"))

 (symbol (lib_id "power:-12V") (at 162.56 147.32 0) (mirror x) (unit 1) (in_bom yes) (on_board yes) (dnp no) (fields_autoplaced)
  (property "Reference" "#PWR012" (at 162.56 149.86 0) (effects (font (size 1.27 1.27)) hide))
  (property "Value" "-12V" (at 162.56 152.4 0) (effects (font (size 1.27 1.27))))
  (property "Footprint" "" (at 162.56 147.32 0) (effects (font (size 1.27 1.27)) hide))
  (property "Datasheet" "" (at 162.56 147.32 0) (effects (font (size 1.27 1.27)) hide)) (pin "1"))

 (sheet_instances (path "" (page "1"))))
